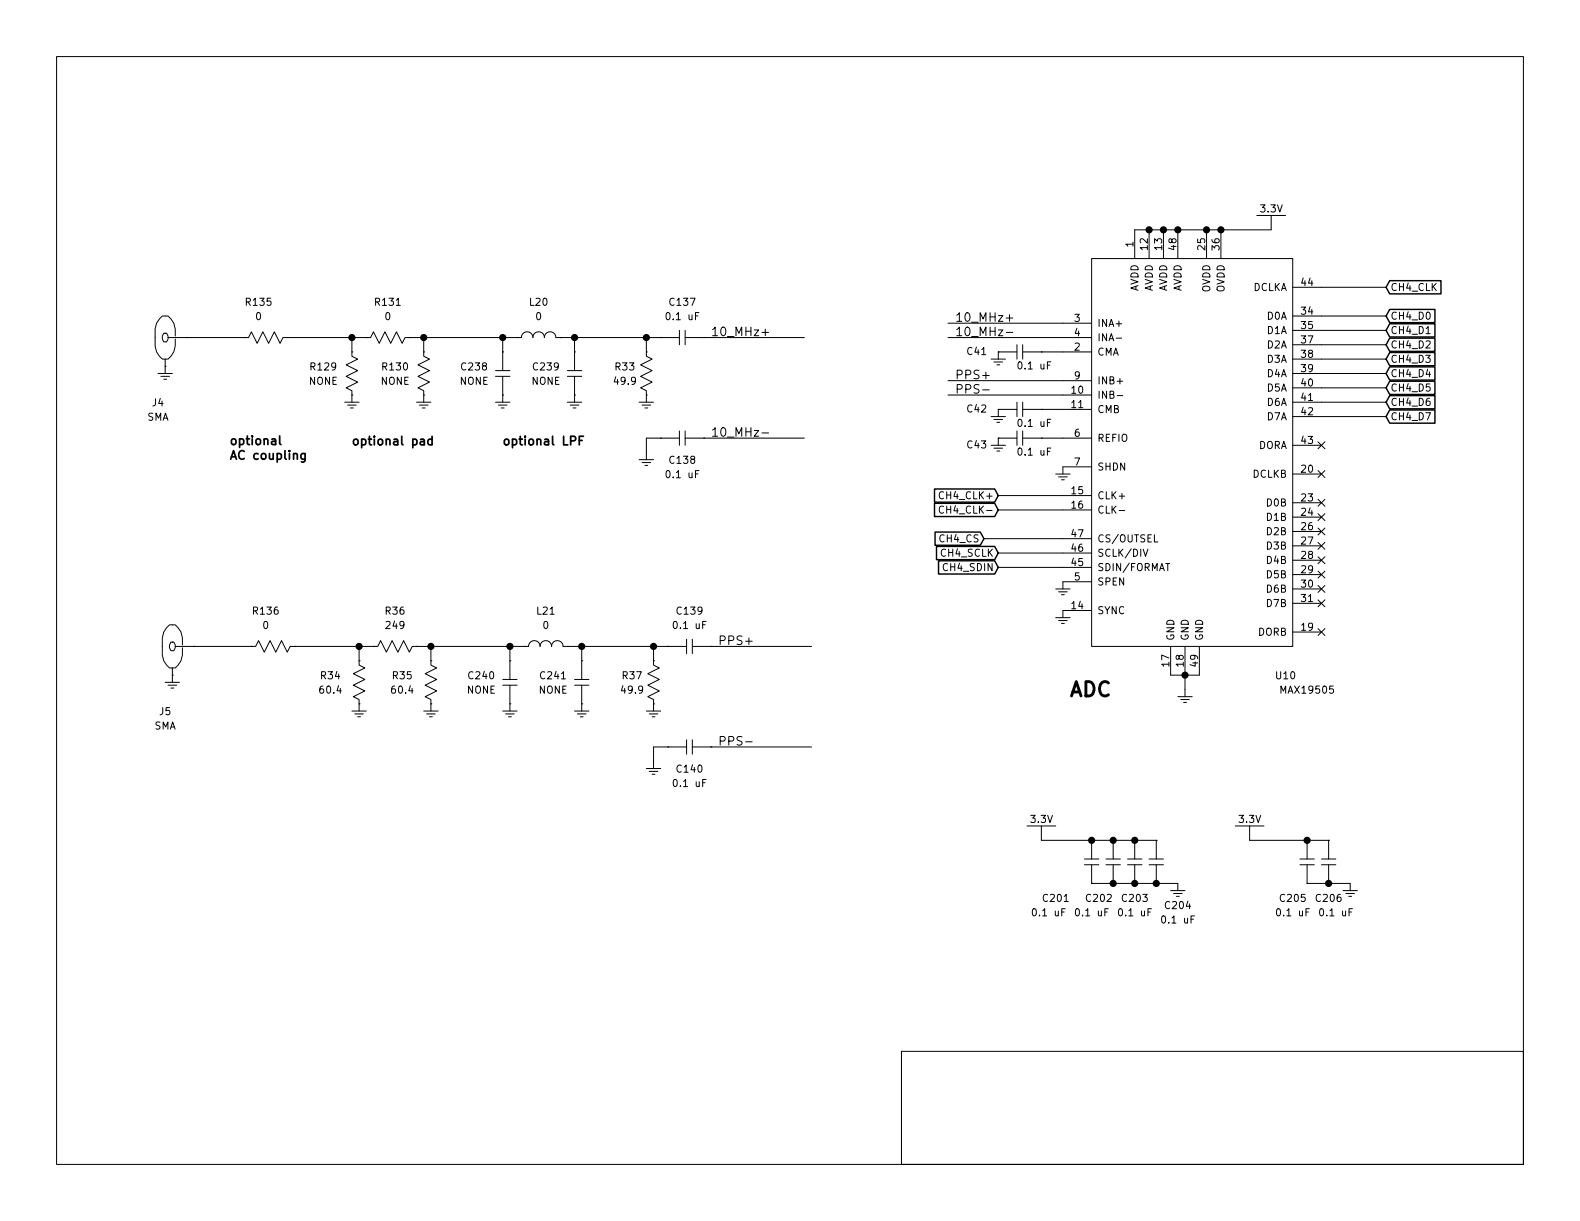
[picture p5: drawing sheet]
EESchema Schematic File Version 2
LIBS:GNSS_Firehose
LIBS:GNSS_Firehose-cache
EELAYER 25 0
EELAYER END
$Descr USLetter 11000 8500
encoding utf-8
Sheet 5 10
Title ""
Date ""
Rev ""
Comp ""
Comment1 ""
Comment2 ""
Comment3 ""
Comment4 ""
$EndDescr
$Comp
L R R135
U 1 1
P 1850 2350
F 0 "R135" H 1800 2600 50  0000 C CNN
F 1 "0" H 1800 2500 50  0000 C CNN
F 2 "footprints:0402" H 1850 2350 50  0001 C CNN
F 3 "" H 1850 2350 50  0001 C CNN
	1    1850 2350
	1    0    0    -1  
$EndComp
$Comp
L R R131
U 1 1
P 2700 2350
F 0 "R131" H 2700 2600 50  0000 C CNN
F 1 "0" H 2700 2500 50  0000 C CNN
F 2 "footprints:0402" H 2700 2350 50  0001 C CNN
F 3 "" H 2700 2350 50  0001 C CNN
	1    2700 2350
	1    0    0    -1  
$EndComp
$Comp
L R R129
U 1 1
P 2450 2600
F 0 "R129" V 2400 2400 50  0000 C CNN
F 1 "NONE" V 2500 2400 50  0000 C CNN
F 2 "footprints:0402" H 2450 2600 50  0001 C CNN
F 3 "" H 2450 2600 50  0001 C CNN
	1    2450 2600
	0    1    1    0   
$EndComp
$Comp
L R R130
U 1 1
P 2950 2600
F 0 "R130" V 2900 2400 50  0000 C CNN
F 1 "NONE" V 3000 2400 50  0000 C CNN
F 2 "footprints:0402" H 2950 2600 50  0001 C CNN
F 3 "" H 2950 2600 50  0001 C CNN
	1    2950 2600
	0    1    1    0   
$EndComp
$Comp
L SMA J4
U 1 1
P 1150 2350
F 0 "J4" H 1100 1900 50  0000 C CNN
F 1 "SMA" H 1100 1800 50  0000 C CNN
F 2 "footprints:SMA_END_LAUNCH" H 1150 2350 50  0001 C CNN
F 3 "" H 1150 2350 50  0001 C CNN
	1    1150 2350
	1    0    0    -1  
$EndComp
$Comp
L L L20
U 1 1
P 3750 2350
F 0 "L20" H 3750 2600 50  0000 C CNN
F 1 "0" H 3750 2500 50  0000 C CNN
F 2 "footprints:0603" H 3750 2350 50  0001 C CNN
F 3 "" H 3750 2350 50  0001 C CNN
	1    3750 2350
	1    0    0    -1  
$EndComp
$Comp
L C C137
U 1 1
P 4750 2350
F 0 "C137" H 4750 2600 50  0000 C CNN
F 1 "0.1 uF" H 4750 2500 50  0000 C CNN
F 2 "footprints:0402" H 4750 2350 50  0001 C CNN
F 3 "" H 4750 2350 50  0001 C CNN
	1    4750 2350
	1    0    0    -1  
$EndComp
$Comp
L C C138
U 1 1
P 4750 3050
F 0 "C138" H 4750 2900 50  0000 C CNN
F 1 "0.1 uF" H 4750 2800 50  0000 C CNN
F 2 "footprints:0402" H 4750 3050 50  0001 C CNN
F 3 "" H 4750 3050 50  0001 C CNN
	1    4750 3050
	1    0    0    -1  
$EndComp
$Comp
L C C238
U 1 1
P 3500 2600
F 0 "C238" V 3450 2400 50  0000 C CNN
F 1 "NONE" V 3550 2400 50  0000 C CNN
F 2 "footprints:0402" H 3500 2600 50  0001 C CNN
F 3 "" H 3500 2600 50  0001 C CNN
	1    3500 2600
	0    1    1    0   
$EndComp
$Comp
L C C239
U 1 1
P 4000 2600
F 0 "C239" V 3950 2400 50  0000 C CNN
F 1 "NONE" V 4050 2400 50  0000 C CNN
F 2 "footprints:0402" H 4000 2600 50  0001 C CNN
F 3 "" H 4000 2600 50  0001 C CNN
	1    4000 2600
	0    1    1    0   
$EndComp
$Comp
L R R33
U 1 1
P 4500 2600
F 0 "R33" V 4450 2450 50  0000 C CNN
F 1 "49.9" V 4550 2450 50  0000 C CNN
F 2 "footprints:0402" H 4500 2600 50  0001 C CNN
F 3 "" H 4500 2600 50  0001 C CNN
	1    4500 2600
	0    1    1    0   
$EndComp
$Comp
L GND #PWR097
U 1 1
P 2450 2800
F 0 "#PWR097" H 2650 2700 50  0001 C CNN
F 1 "GND" H 2650 2600 50  0001 C CNN
F 2 "" H 2450 2800 50  0001 C CNN
F 3 "" H 2450 2800 50  0001 C CNN
	1    2450 2800
	1    0    0    -1  
$EndComp
$Comp
L GND #PWR098
U 1 1
P 2950 2800
F 0 "#PWR098" H 3150 2700 50  0001 C CNN
F 1 "GND" H 3150 2600 50  0001 C CNN
F 2 "" H 2950 2800 50  0001 C CNN
F 3 "" H 2950 2800 50  0001 C CNN
	1    2950 2800
	1    0    0    -1  
$EndComp
$Comp
L GND #PWR099
U 1 1
P 3500 2800
F 0 "#PWR099" H 3700 2700 50  0001 C CNN
F 1 "GND" H 3700 2600 50  0001 C CNN
F 2 "" H 3500 2800 50  0001 C CNN
F 3 "" H 3500 2800 50  0001 C CNN
	1    3500 2800
	1    0    0    -1  
$EndComp
$Comp
L GND #PWR0100
U 1 1
P 4000 2800
F 0 "#PWR0100" H 4200 2700 50  0001 C CNN
F 1 "GND" H 4200 2600 50  0001 C CNN
F 2 "" H 4000 2800 50  0001 C CNN
F 3 "" H 4000 2800 50  0001 C CNN
	1    4000 2800
	1    0    0    -1  
$EndComp
$Comp
L GND #PWR0101
U 1 1
P 4500 2800
F 0 "#PWR0101" H 4700 2700 50  0001 C CNN
F 1 "GND" H 4700 2600 50  0001 C CNN
F 2 "" H 4500 2800 50  0001 C CNN
F 3 "" H 4500 2800 50  0001 C CNN
	1    4500 2800
	1    0    0    -1  
$EndComp
$Comp
L GND #PWR0102
U 1 1
P 4500 3200
F 0 "#PWR0102" H 4700 3100 50  0001 C CNN
F 1 "GND" H 4700 3000 50  0001 C CNN
F 2 "" H 4500 3200 50  0001 C CNN
F 3 "" H 4500 3200 50  0001 C CNN
	1    4500 3200
	1    0    0    -1  
$EndComp
$Comp
L GND #PWR0103
U 1 1
P 1150 2600
F 0 "#PWR0103" H 1350 2500 50  0001 C CNN
F 1 "GND" H 1350 2400 50  0001 C CNN
F 2 "" H 1150 2600 50  0001 C CNN
F 3 "" H 1150 2600 50  0001 C CNN
	1    1150 2600
	1    0    0    -1  
$EndComp
Wire Wire Line
	1300 2350 1700 2350
Wire Wire Line
	2000 2350 2550 2350
Wire Wire Line
	2450 2450 2450 2350
Connection ~ 2450 2350
Wire Wire Line
	2850 2350 3600 2350
Wire Wire Line
	2950 2450 2950 2350
Connection ~ 2950 2350
Wire Wire Line
	3500 2450 3500 2350
Connection ~ 3500 2350
Wire Wire Line
	3900 2350 4600 2350
Wire Wire Line
	4000 2450 4000 2350
Connection ~ 4000 2350
Wire Wire Line
	4500 2450 4500 2350
Connection ~ 4500 2350
Wire Wire Line
	4600 3050 4500 3050
Wire Wire Line
	4500 3050 4500 3150
Wire Wire Line
	4900 3050 5600 3050
Wire Wire Line
	4900 2350 5600 2350
$Comp
L C C201
U 1 1
P 7600 6000
F 0 "C201" V 7850 5750 50  0000 C CNN
F 1 "0.1 uF" V 7950 5700 50  0000 C CNN
F 2 "footprints:0402" H 7600 6000 50  0001 C CNN
F 3 "" H 7600 6000 50  0001 C CNN
	1    7600 6000
	0    1    1    0   
$EndComp
$Comp
L C C202
U 1 1
P 7750 6000
F 0 "C202" V 8000 5900 50  0000 C CNN
F 1 "0.1 uF" V 8100 5850 50  0000 C CNN
F 2 "footprints:0402" H 7750 6000 50  0001 C CNN
F 3 "" H 7750 6000 50  0001 C CNN
	1    7750 6000
	0    1    1    0   
$EndComp
$Comp
L C C203
U 1 1
P 7900 6000
F 0 "C203" V 8150 6000 50  0000 C CNN
F 1 "0.1 uF" V 8250 6000 50  0000 C CNN
F 2 "footprints:0402" H 7900 6000 50  0001 C CNN
F 3 "" H 7900 6000 50  0001 C CNN
	1    7900 6000
	0    1    1    0   
$EndComp
$Comp
L C C204
U 1 1
P 8050 6000
F 0 "C204" V 8350 6150 50  0000 C CNN
F 1 "0.1 uF" V 8450 6150 50  0000 C CNN
F 2 "footprints:0402" H 8050 6000 50  0001 C CNN
F 3 "" H 8050 6000 50  0001 C CNN
	1    8050 6000
	0    1    1    0   
$EndComp
$Comp
L C C205
U 1 1
P 9100 6000
F 0 "C205" V 9350 5900 50  0000 C CNN
F 1 "0.1 uF" V 9450 5900 50  0000 C CNN
F 2 "footprints:0402" H 9100 6000 50  0001 C CNN
F 3 "" H 9100 6000 50  0001 C CNN
	1    9100 6000
	0    1    1    0   
$EndComp
$Comp
L C C206
U 1 1
P 9250 6000
F 0 "C206" V 9500 6000 50  0000 C CNN
F 1 "0.1 uF" V 9600 6050 50  0000 C CNN
F 2 "footprints:0402" H 9250 6000 50  0001 C CNN
F 3 "" H 9250 6000 50  0001 C CNN
	1    9250 6000
	0    1    1    0   
$EndComp
$Comp
L GND #PWR0104
U 1 1
P 8200 6200
F 0 "#PWR0104" H 8400 6100 50  0001 C CNN
F 1 "GND" H 8400 6000 50  0001 C CNN
F 2 "" H 8200 6200 50  0001 C CNN
F 3 "" H 8200 6200 50  0001 C CNN
	1    8200 6200
	1    0    0    -1  
$EndComp
$Comp
L GND #PWR0105
U 1 1
P 9400 6200
F 0 "#PWR0105" H 9600 6100 50  0001 C CNN
F 1 "GND" H 9600 6000 50  0001 C CNN
F 2 "" H 9400 6200 50  0001 C CNN
F 3 "" H 9400 6200 50  0001 C CNN
	1    9400 6200
	1    0    0    -1  
$EndComp
Connection ~ 7600 5850
Connection ~ 7750 5850
Connection ~ 7900 5850
Wire Wire Line
	7600 6150 8200 6150
Connection ~ 7750 6150
Connection ~ 7900 6150
Connection ~ 8050 6150
Connection ~ 9100 5850
Wire Wire Line
	9100 6150 9400 6150
Connection ~ 9250 6150
$Comp
L MAX19505 U10
U 1 1
P 8600 2200
F 0 "U10" H 8950 -300 50  0000 C CNN
F 1 "MAX19505" H 9100 -400 50  0000 C CNN
F 2 "footprints:QFN48_EP" H 8550 2350 50  0001 C CNN
F 3 "" H 8550 2350 50  0001 C CNN
	1    8600 2200
	1    0    0    -1  
$EndComp
$Comp
L GND #PWR0106
U 1 1
P 8250 4850
F 0 "#PWR0106" H 8450 4750 50  0001 C CNN
F 1 "GND" H 8450 4650 50  0001 C CNN
F 2 "" H 8250 4850 50  0001 C CNN
F 3 "" H 8250 4850 50  0001 C CNN
	1    8250 4850
	1    0    0    -1  
$EndComp
$Comp
L C C41
U 1 1
P 7100 2450
F 0 "C41" H 7400 2450 50  0000 C CNN
F 1 "0.1 uF" H 7000 2550 50  0000 C CNN
F 2 "footprints:0402" H 7100 2450 50  0001 C CNN
F 3 "" H 7100 2450 50  0001 C CNN
	1    7100 2450
	-1   0    0    1   
$EndComp
$Comp
L C C42
U 1 1
P 7100 2850
F 0 "C42" H 7400 2850 50  0000 C CNN
F 1 "0.1 uF" H 7000 2950 50  0000 C CNN
F 2 "footprints:0402" H 7100 2850 50  0001 C CNN
F 3 "" H 7100 2850 50  0001 C CNN
	1    7100 2850
	-1   0    0    1   
$EndComp
$Comp
L C C43
U 1 1
P 7100 3050
F 0 "C43" H 7400 3100 50  0000 C CNN
F 1 "0.1 uF" H 7000 3150 50  0000 C CNN
F 2 "footprints:0402" H 7100 3050 50  0001 C CNN
F 3 "" H 7100 3050 50  0001 C CNN
	1    7100 3050
	-1   0    0    1   
$EndComp
$Comp
L GND #PWR0107
U 1 1
P 6950 3100
F 0 "#PWR0107" H 7150 3000 50  0001 C CNN
F 1 "GND" H 7150 2900 50  0001 C CNN
F 2 "" H 6950 3100 50  0001 C CNN
F 3 "" H 6950 3100 50  0001 C CNN
	1    6950 3100
	1    0    0    -1  
$EndComp
$Comp
L GND #PWR0108
U 1 1
P 6950 2900
F 0 "#PWR0108" H 7150 2800 50  0001 C CNN
F 1 "GND" H 7150 2700 50  0001 C CNN
F 2 "" H 6950 2900 50  0001 C CNN
F 3 "" H 6950 2900 50  0001 C CNN
	1    6950 2900
	1    0    0    -1  
$EndComp
$Comp
L GND #PWR0109
U 1 1
P 6950 2500
F 0 "#PWR0109" H 7150 2400 50  0001 C CNN
F 1 "GND" H 7150 2300 50  0001 C CNN
F 2 "" H 6950 2500 50  0001 C CNN
F 3 "" H 6950 2500 50  0001 C CNN
	1    6950 2500
	1    0    0    -1  
$EndComp
$Comp
L GND #PWR0110
U 1 1
P 7400 3300
F 0 "#PWR0110" H 7600 3200 50  0001 C CNN
F 1 "GND" H 7600 3100 50  0001 C CNN
F 2 "" H 7400 3300 50  0001 C CNN
F 3 "" H 7400 3300 50  0001 C CNN
	1    7400 3300
	1    0    0    -1  
$EndComp
$Comp
L GND #PWR0111
U 1 1
P 7400 4100
F 0 "#PWR0111" H 7600 4000 50  0001 C CNN
F 1 "GND" H 7600 3900 50  0001 C CNN
F 2 "" H 7400 4100 50  0001 C CNN
F 3 "" H 7400 4100 50  0001 C CNN
	1    7400 4100
	1    0    0    -1  
$EndComp
$Comp
L GND #PWR0112
U 1 1
P 7400 4300
F 0 "#PWR0112" H 7600 4200 50  0001 C CNN
F 1 "GND" H 7600 4100 50  0001 C CNN
F 2 "" H 7400 4300 50  0001 C CNN
F 3 "" H 7400 4300 50  0001 C CNN
	1    7400 4300
	1    0    0    -1  
$EndComp
NoConn ~ 9200 3100
NoConn ~ 9200 3300
NoConn ~ 9200 3500
NoConn ~ 9200 3600
NoConn ~ 9200 3700
NoConn ~ 9200 3800
NoConn ~ 9200 3900
NoConn ~ 9200 4000
NoConn ~ 9200 4100
NoConn ~ 9200 4200
NoConn ~ 9200 4400
Text Notes 7450 4850 0    100  ~ 20
ADC
Wire Wire Line
	6600 2350 7400 2350
Wire Wire Line
	6600 2750 7400 2750
Wire Wire Line
	7400 2450 7250 2450
Wire Wire Line
	7250 2850 7400 2850
Wire Wire Line
	7250 3050 7400 3050
Connection ~ 8000 1600
Connection ~ 8100 1600
Connection ~ 8200 1600
Connection ~ 8400 1600
Connection ~ 8500 1600
Wire Wire Line
	8150 4700 8350 4700
Connection ~ 8250 4700
Wire Wire Line
	8250 4700 8250 4800
Wire Wire Line
	7400 2250 6600 2250
Wire Wire Line
	6600 2650 7400 2650
Text Label 4950 2350 0    60   ~ 0
10_MHz+
Text Label 4950 3050 0    60   ~ 0
10_MHz-
$Comp
L R R136
U 1 1
P 1900 4500
F 0 "R136" H 1850 4750 50  0000 C CNN
F 1 "0" H 1850 4650 50  0000 C CNN
F 2 "footprints:0402" H 1900 4500 50  0001 C CNN
F 3 "" H 1900 4500 50  0001 C CNN
	1    1900 4500
	1    0    0    -1  
$EndComp
$Comp
L R R36
U 1 1
P 2750 4500
F 0 "R36" H 2750 4750 50  0000 C CNN
F 1 "249" H 2750 4650 50  0000 C CNN
F 2 "footprints:0402" H 2750 4500 50  0001 C CNN
F 3 "" H 2750 4500 50  0001 C CNN
	1    2750 4500
	1    0    0    -1  
$EndComp
$Comp
L R R34
U 1 1
P 2500 4750
F 0 "R34" V 2450 4550 50  0000 C CNN
F 1 "60.4" V 2550 4550 50  0000 C CNN
F 2 "footprints:0402" H 2500 4750 50  0001 C CNN
F 3 "" H 2500 4750 50  0001 C CNN
	1    2500 4750
	0    1    1    0   
$EndComp
$Comp
L R R35
U 1 1
P 3000 4750
F 0 "R35" V 2950 4550 50  0000 C CNN
F 1 "60.4" V 3050 4550 50  0000 C CNN
F 2 "footprints:0402" H 3000 4750 50  0001 C CNN
F 3 "" H 3000 4750 50  0001 C CNN
	1    3000 4750
	0    1    1    0   
$EndComp
$Comp
L SMA J5
U 1 1
P 1200 4500
F 0 "J5" H 1150 4050 50  0000 C CNN
F 1 "SMA" H 1150 3950 50  0000 C CNN
F 2 "footprints:SMA_END_LAUNCH" H 1200 4500 50  0001 C CNN
F 3 "" H 1200 4500 50  0001 C CNN
	1    1200 4500
	1    0    0    -1  
$EndComp
$Comp
L L L21
U 1 1
P 3800 4500
F 0 "L21" H 3800 4750 50  0000 C CNN
F 1 "0" H 3800 4650 50  0000 C CNN
F 2 "footprints:0603" H 3800 4500 50  0001 C CNN
F 3 "" H 3800 4500 50  0001 C CNN
	1    3800 4500
	1    0    0    -1  
$EndComp
$Comp
L C C139
U 1 1
P 4800 4500
F 0 "C139" H 4800 4750 50  0000 C CNN
F 1 "0.1 uF" H 4800 4650 50  0000 C CNN
F 2 "footprints:0402" H 4800 4500 50  0001 C CNN
F 3 "" H 4800 4500 50  0001 C CNN
	1    4800 4500
	1    0    0    -1  
$EndComp
$Comp
L C C140
U 1 1
P 4800 5200
F 0 "C140" H 4800 5050 50  0000 C CNN
F 1 "0.1 uF" H 4800 4950 50  0000 C CNN
F 2 "footprints:0402" H 4800 5200 50  0001 C CNN
F 3 "" H 4800 5200 50  0001 C CNN
	1    4800 5200
	1    0    0    -1  
$EndComp
$Comp
L C C240
U 1 1
P 3550 4750
F 0 "C240" V 3500 4550 50  0000 C CNN
F 1 "NONE" V 3600 4550 50  0000 C CNN
F 2 "footprints:0402" H 3550 4750 50  0001 C CNN
F 3 "" H 3550 4750 50  0001 C CNN
	1    3550 4750
	0    1    1    0   
$EndComp
$Comp
L C C241
U 1 1
P 4050 4750
F 0 "C241" V 4000 4550 50  0000 C CNN
F 1 "NONE" V 4100 4550 50  0000 C CNN
F 2 "footprints:0402" H 4050 4750 50  0001 C CNN
F 3 "" H 4050 4750 50  0001 C CNN
	1    4050 4750
	0    1    1    0   
$EndComp
$Comp
L R R37
U 1 1
P 4550 4750
F 0 "R37" V 4500 4600 50  0000 C CNN
F 1 "49.9" V 4600 4600 50  0000 C CNN
F 2 "footprints:0402" H 4550 4750 50  0001 C CNN
F 3 "" H 4550 4750 50  0001 C CNN
	1    4550 4750
	0    1    1    0   
$EndComp
$Comp
L GND #PWR0113
U 1 1
P 2500 4950
F 0 "#PWR0113" H 2700 4850 50  0001 C CNN
F 1 "GND" H 2700 4750 50  0001 C CNN
F 2 "" H 2500 4950 50  0001 C CNN
F 3 "" H 2500 4950 50  0001 C CNN
	1    2500 4950
	1    0    0    -1  
$EndComp
$Comp
L GND #PWR0114
U 1 1
P 3000 4950
F 0 "#PWR0114" H 3200 4850 50  0001 C CNN
F 1 "GND" H 3200 4750 50  0001 C CNN
F 2 "" H 3000 4950 50  0001 C CNN
F 3 "" H 3000 4950 50  0001 C CNN
	1    3000 4950
	1    0    0    -1  
$EndComp
$Comp
L GND #PWR0115
U 1 1
P 3550 4950
F 0 "#PWR0115" H 3750 4850 50  0001 C CNN
F 1 "GND" H 3750 4750 50  0001 C CNN
F 2 "" H 3550 4950 50  0001 C CNN
F 3 "" H 3550 4950 50  0001 C CNN
	1    3550 4950
	1    0    0    -1  
$EndComp
$Comp
L GND #PWR0116
U 1 1
P 4050 4950
F 0 "#PWR0116" H 4250 4850 50  0001 C CNN
F 1 "GND" H 4250 4750 50  0001 C CNN
F 2 "" H 4050 4950 50  0001 C CNN
F 3 "" H 4050 4950 50  0001 C CNN
	1    4050 4950
	1    0    0    -1  
$EndComp
$Comp
L GND #PWR0117
U 1 1
P 4550 4950
F 0 "#PWR0117" H 4750 4850 50  0001 C CNN
F 1 "GND" H 4750 4750 50  0001 C CNN
F 2 "" H 4550 4950 50  0001 C CNN
F 3 "" H 4550 4950 50  0001 C CNN
	1    4550 4950
	1    0    0    -1  
$EndComp
$Comp
L GND #PWR0118
U 1 1
P 4550 5350
F 0 "#PWR0118" H 4750 5250 50  0001 C CNN
F 1 "GND" H 4750 5150 50  0001 C CNN
F 2 "" H 4550 5350 50  0001 C CNN
F 3 "" H 4550 5350 50  0001 C CNN
	1    4550 5350
	1    0    0    -1  
$EndComp
$Comp
L GND #PWR0119
U 1 1
P 1200 4750
F 0 "#PWR0119" H 1400 4650 50  0001 C CNN
F 1 "GND" H 1400 4550 50  0001 C CNN
F 2 "" H 1200 4750 50  0001 C CNN
F 3 "" H 1200 4750 50  0001 C CNN
	1    1200 4750
	1    0    0    -1  
$EndComp
Wire Wire Line
	1350 4500 1750 4500
Wire Wire Line
	2050 4500 2600 4500
Wire Wire Line
	2500 4600 2500 4500
Connection ~ 2500 4500
Wire Wire Line
	2900 4500 3650 4500
Wire Wire Line
	3000 4600 3000 4500
Connection ~ 3000 4500
Wire Wire Line
	3550 4600 3550 4500
Connection ~ 3550 4500
Wire Wire Line
	3950 4500 4650 4500
Wire Wire Line
	4050 4600 4050 4500
Connection ~ 4050 4500
Wire Wire Line
	4550 4600 4550 4500
Connection ~ 4550 4500
Wire Wire Line
	4650 5200 4550 5200
Wire Wire Line
	4550 5200 4550 5300
Wire Wire Line
	4950 5200 5650 5200
Wire Wire Line
	4950 4500 5650 4500
Text Label 5000 4500 0    60   ~ 0
PPS+
Text Label 5000 5200 0    60   ~ 0
PPS-
Text Notes 3500 3100 0    60   ~ 12
optional LPF
Text Notes 2450 3100 0    60   ~ 12
optional pad
Text Notes 1600 3200 0    60   ~ 12
optional\nAC coupling
Text Label 6650 2250 0    60   ~ 0
10_MHz+
Text Label 6650 2350 0    60   ~ 0
10_MHz-
Text Label 6650 2650 0    60   ~ 0
PPS+
Text Label 6650 2750 0    60   ~ 0
PPS-
$Comp
L VCC_3.3V #PWR0120
U 1 1
P 8850 1600
F 0 "#PWR0120" H 9030 1370 50  0001 C CNN
F 1 "VCC_3.3V" H 8980 1470 50  0001 C CNN
F 2 "" H 8850 1600 50  0001 C CNN
F 3 "" H 8850 1600 50  0001 C CNN
	1    8850 1600
	1    0    0    -1  
$EndComp
$Comp
L VCC_3.3V #PWR0121
U 1 1
P 7250 5850
F 0 "#PWR0121" H 7430 5620 50  0001 C CNN
F 1 "VCC_3.3V" H 7380 5720 50  0001 C CNN
F 2 "" H 7250 5850 50  0001 C CNN
F 3 "" H 7250 5850 50  0001 C CNN
	1    7250 5850
	1    0    0    -1  
$EndComp
$Comp
L VCC_3.3V #PWR0122
U 1 1
P 8700 5850
F 0 "#PWR0122" H 8880 5620 50  0001 C CNN
F 1 "VCC_3.3V" H 8830 5720 50  0001 C CNN
F 2 "" H 8700 5850 50  0001 C CNN
F 3 "" H 8700 5850 50  0001 C CNN
	1    8700 5850
	1    0    0    -1  
$EndComp
Wire Wire Line
	7900 1600 8850 1600
Wire Wire Line
	7250 5850 8050 5850
Wire Wire Line
	8700 5850 9250 5850
Text GLabel 6950 3450 0    50   Input ~ 0
CH4_CLK+
Text GLabel 6950 3550 0    50   Input ~ 0
CH4_CLK-
Text GLabel 6850 3750 0    50   Input ~ 0
CH4_CS
Text GLabel 6950 3850 0    50   Input ~ 0
CH4_SCLK
Text GLabel 6950 3950 0    50   Input ~ 0
CH4_SDIN
Text GLabel 9650 2000 2    50   Input ~ 0
CH4_CLK
Text GLabel 9650 2200 2    50   Input ~ 0
CH4_D0
Text GLabel 9650 2300 2    50   Input ~ 0
CH4_D1
Text GLabel 9650 2400 2    50   Input ~ 0
CH4_D2
Text GLabel 9650 2500 2    50   Input ~ 0
CH4_D3
Text GLabel 9650 2600 2    50   Input ~ 0
CH4_D4
Text GLabel 9650 2700 2    50   Input ~ 0
CH4_D5
Text GLabel 9650 2800 2    50   Input ~ 0
CH4_D6
Text GLabel 9650 2900 2    50   Input ~ 0
CH4_D7
Wire Wire Line
	9650 2000 9200 2000
Wire Wire Line
	9200 2200 9650 2200
Wire Wire Line
	9650 2300 9200 2300
Wire Wire Line
	9200 2400 9650 2400
Wire Wire Line
	9650 2500 9200 2500
Wire Wire Line
	9200 2600 9650 2600
Wire Wire Line
	9650 2700 9200 2700
Wire Wire Line
	9200 2800 9650 2800
Wire Wire Line
	9650 2900 9200 2900
Wire Wire Line
	6950 3450 7400 3450
Wire Wire Line
	6950 3550 7400 3550
Wire Wire Line
	6850 3750 7400 3750
Wire Wire Line
	6950 3850 7400 3850
Wire Wire Line
	6950 3950 7400 3950
$EndSCHEMATC
